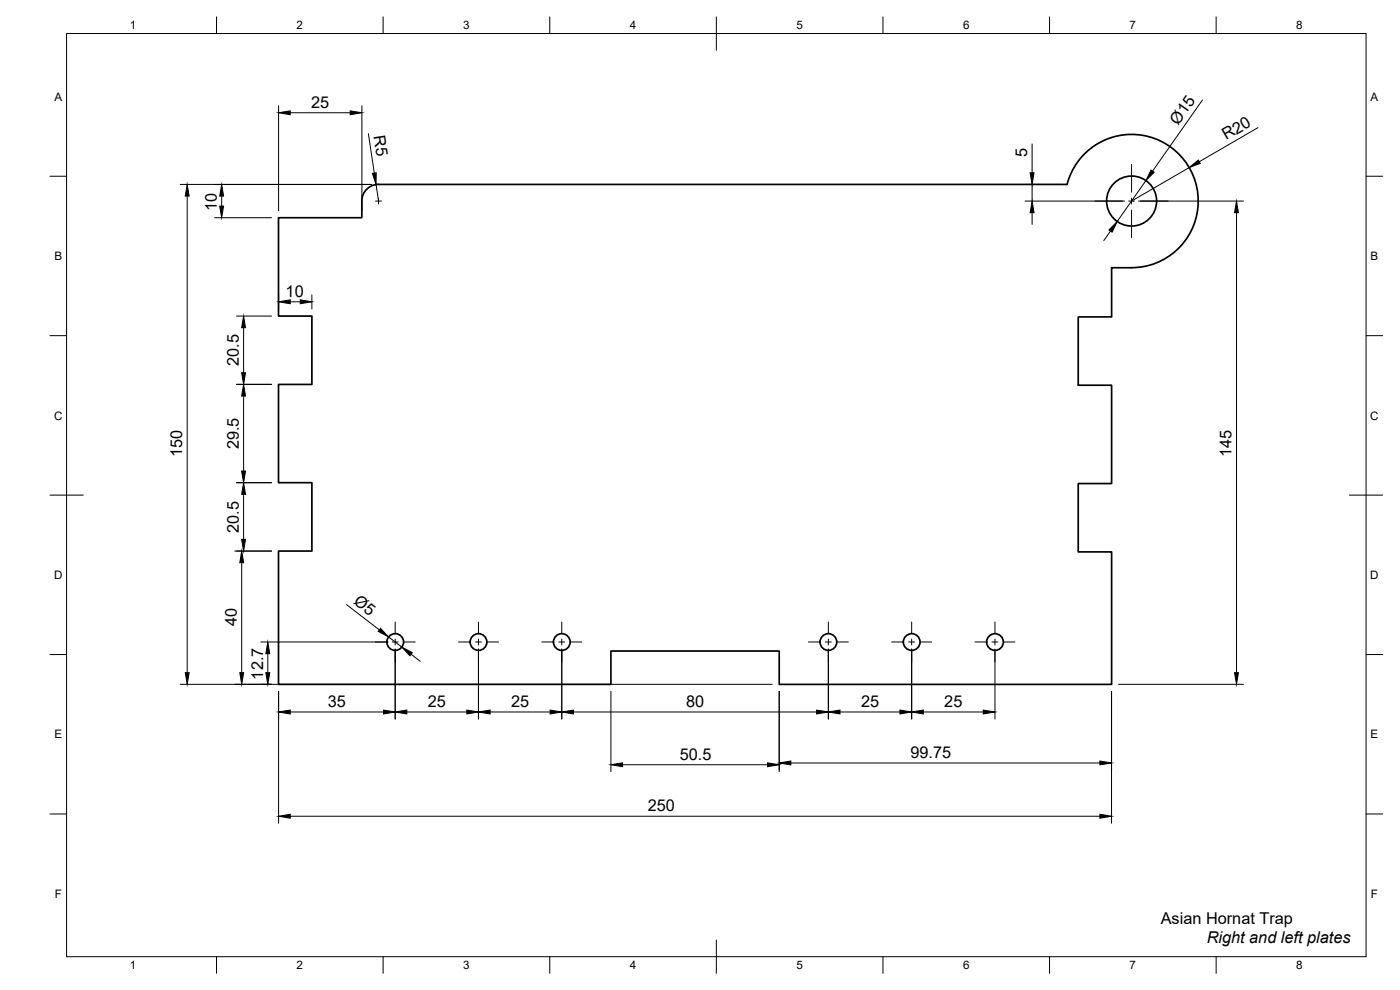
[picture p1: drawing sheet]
<svg xmlns="http://www.w3.org/2000/svg" width="420mm" height="297mm" viewBox="0 0 420 297" stroke-linecap="round" stroke-linejoin="round" font-family="sans-serif">
<!-- layer: Visible -->
<g fill="none" stroke="#000" stroke-width=".51">
<path d="M113.6 55.3h206.6M113.6 55.3a5 5 0 0 0-5 5v5h-25v29.5h10v20.5h-10v29.5h10v20.5h-10v40h99.7v-10h50.5v10h99.8v-39.7h-10v-20.5h10v-29.5h-10v-20.5h10v-14.8h6M320.3 55.3a20 20 0 0 1 22.7-14.7 20 20 0 0 1 16.5 21.4 20 20 0 0 1-19.9 18.3"/>
<circle cx="339.6" cy="60.3" r="7.5"/>
<circle cx="118.6" cy="192.6" r="2.51"/>
<circle cx="143.6" cy="192.6" r="2.51"/>
<circle cx="168.6" cy="192.6" r="2.51"/>
<circle cx="248.6" cy="192.6" r="2.51"/>
<circle cx="273.6" cy="192.6" r="2.51"/>
<circle cx="298.6" cy="192.6" r="2.51"/>
</g>
<!-- layer: BORDER -->
<g fill="none" stroke="#000" stroke-width=".3">
<path d="M20 10.1h390v276.9h-390zM65 5.1v5M115 5.1v5M165 5.1v5M215 5.1v10M265 5.1v5M315 5.1v5M365 5.1v5M15 52.9h5M410 52.9h5M15 100.7h5M410 100.7h5"/>
<path d="M15 148.6h10M405 148.6h10M15 196.4h5M410 196.4h5M15 244.2h5M410 244.2h5M65 287v5M115 287v5M165 287v5M215 282.1v9.9M265 287v5M315 287v5"/>
<path d="M365 287v5"/>
</g>
<!-- layer: FD_Dimensions -->
<g fill="none" stroke="#000" stroke-width=".3">
<path d="M83.6 31.7v31.5M87.1 33.8h18M108.6 31.7v31.5M360.9 30l-15 21.3M377.5 38.3l-17.6 10.2M54.1 55.3h57.4M56.2 58.8v143M66.5 58.8v3M110.6 40.1l1.7 11.8M112.9 55.4l.7 4.9M307.6 55.3h10.5M309.8 43.2v8.6"/>
<path d="M309.8 55.3v5M343.9 54.2l-8.6 12.3M356.9 50.3l-17.3 10M64.4 65.3h17.1M307.6 60.3h29.9M309.8 63.8v3.5M333.3 69.3l-2 2.9M341.7 60.3h31.5M371.1 63.8v138M71 94.8h10.5M73.1 98.3v13.5M83.6 88.4v4.3"/>
<path d="M87.1 90.6h3M93.6 88.4v4.3M71 115.3h10.5M73.1 118.8v22.5M71 144.8h10.5M73.1 148.3v13.5M70.4 165.3h11.1M72.5 168.8v33M78.3 192.6h38.2M80.4 196.1v5.7M104 181.4l9.8 7.6M116.6 191.1l4 3"/>
<path d="M118.6 194.7v21M123.4 196.3l2.7 2.1M143.6 194.7v21M168.6 194.7v21M248.6 194.7v21M273.6 194.7v21M298.6 194.7v21M54.1 205.3h177.7M83.6 207.4v39.6M87.1 213.6h28M122.1 213.6h18M147.1 213.6h18"/>
<path d="M172.1 213.6h73M183.3 207.4v24.1M233.8 207.4v24.1M252.1 213.6h18M277.1 213.6h18M333.6 207.4v39.6M335.7 205.3h37.5M186.8 229.5h43.5M237.3 228.9h92.8M87.1 244.9h243"/>
</g>
<g fill="#000" stroke="#000" stroke-width=".3">
<path d="M83.6 33.8l3.5-.5v1.1zM105.1 33.3l3.5 .5-3.5 .6zM56.2 55.3l.6 3.5h-1.2zM66.5 55.3l.6 3.5h-1.2zM111.8 52l1.1-.2v3.6zM309.2 51.8h1.1l-.5 3.5zM345.4 51l1 .7-2.5 2.5zM356.9 50.3l2.7-2.3 .6 1zM65.9 61.8h1.2l-.6 3.5zM309.8 60.3l.5 3.5h-1.1zM335.3 66.5l-1.5 3.2-1-.7zM371.1 60.3l.6 3.5h-1.2z"/>
<path d="M73.1 94.8l.6 3.5h-1.2zM83.6 90.6l3.5-.6v1.1zM90.1 90l3.5 .6-3.5 .5zM73.1 115.3l.6 3.5h-1.2zM72.5 111.8h1.2l-.6 3.5zM72.5 141.3h1.2l-.6 3.5zM73.1 144.8l.6 3.5h-1.2zM72.5 165.3l.6 3.5h-1.1zM72.5 161.8h1.2l-.6 3.5zM80.4 192.6l.6 3.5h-1.2zM114.2 188.5l2.4 2.6-3.1-1.7zM120.6 194.1l3.1 1.7-.7 1z"/>
<path d="M55.6 201.8h1.2l-.6 3.5zM72 201.8h1.1l-.6 3.5zM79.8 201.8h1.2l-.6 3.5zM83.6 213.6l3.5-.6v1.2zM115.1 213l3.5 .6-3.5 .6zM118.6 213.6l3.5-.6v1.2zM140.1 213l3.5 .6-3.5 .6zM143.6 213.6l3.5-.6v1.2zM165.1 213l3.5 .6-3.5 .6zM168.6 213.6l3.5-.6v1.2zM245.1 213l3.5 .6-3.5 .6zM248.6 213.6l3.5-.6v1.2z"/>
<path d="M270.1 213l3.5 .6-3.5 .6zM273.6 213.6l3.5-.6v1.2zM295.1 213l3.5 .6-3.5 .6zM370.5 201.8h1.2l-.6 3.5zM183.3 229.5l3.5-.6v1.1zM230.3 228.9l3.5 .6-3.5 .5zM233.8 228.9l3.5-.6v1.2zM330.1 228.3l3.5 .6-3.5 .6zM83.6 244.9l3.5-.6v1.2zM330.1 244.3l3.5 .6-3.5 .6z"/>
</g>
<!-- layer: Smart Centers -->
<g fill="none" stroke="#000" stroke-width=".3">
<path d="M113.6 59.4v1.8M339.6 49.3v8.4M339.6 59.4v1.8M112.7 60.3h1.8M328.6 60.3h8.3M338.7 60.3h1.8M339.6 63v8.3M342.3 60.3h8.3M112.6 192.6h3.3M117.7 192.6h1.8M118.6 186.6v3.4M118.6 191.7v1.8"/>
<path d="M118.6 195.3v3.3M121.3 192.6h3.3M137.6 192.6h3.3M142.7 192.6h1.8M143.6 186.6v3.4M143.6 191.7v1.8M143.6 195.3v3.3M146.3 192.6h3.3M162.6 192.6h3.3M167.7 192.6h1.8M168.6 186.6v3.4M168.6 191.7v1.8"/>
<path d="M168.6 195.3v3.3M171.3 192.6h3.3M242.6 192.6h3.3M247.7 192.6h1.8M248.6 186.6v3.4M248.6 191.7v1.8M248.6 195.3v3.3M251.3 192.6h3.3M267.6 192.6h3.3M272.7 192.6h1.8M273.6 186.6v3.4M273.6 191.7v1.8"/>
<path d="M273.6 195.3v3.3M276.3 192.6h3.3M292.6 192.6h3.3M297.7 192.6h1.8M298.6 186.6v3.4M298.6 191.7v1.8M298.6 195.3v3.3M301.3 192.6h3.3"/>
</g>
<g font-size="4.9">
<text x="93.4" y="32.4">25</text>
<text x="112.1" y="40.9" transform="rotate(81 112.1 40.9)">R5</text>
<text x="353.6" y="37.7" transform="rotate(-55 353.6 37.7)">Ø15</text>
<text x="308.3" y="47.1" transform="rotate(-90 308.3 47.1)">5</text>
<text x="368" y="42.1" transform="rotate(-30 368 42.1)">R20</text>
<text x="65.1" y="63.2" transform="rotate(-90 65.1 63.2)">10</text>
<text x="85.7" y="89.1">10</text>
<text x="71.6" y="109.8" transform="rotate(-90 71.6 109.8)">20.5</text>
<text x="54.7" y="137.3" transform="rotate(-90 54.7 137.3)">150</text>
<text x="71.6" y="134.8" transform="rotate(-90 71.6 134.8)">29.5</text>
<text x="369.6" y="137.1" transform="rotate(-90 369.6 137.1)">145</text>
<text x="71.6" y="159.8" transform="rotate(-90 71.6 159.8)">20.5</text>
<text x="105.9" y="180.9" transform="rotate(38 105.9 180.9)">Ø5</text>
<text x="71.1" y="188" transform="rotate(-90 71.1 188)">40</text>
<text x="79" y="203.9" transform="rotate(-90 79 203.9)">12.7</text>
<text x="98.4" y="212.2">35</text>
<text x="128.4" y="212.2">25</text>
<text x="153.4" y="212.2">25</text>
<text x="205.9" y="212.2">80</text>
<text x="258.4" y="212.2">25</text>
<text x="283.4" y="212.2">25</text>
<text x="204" y="228">50.5</text>
<text x="273.3" y="227.5">99.75</text>
<text x="194.4" y="243.4">250</text>
<text x="348.4" y="277.1">Asian Hornat Trap</text>
<text x="362.1" y="283">Right and left plates</text>
</g>
<g font-size="3.5">
<text x="39" y="8.8">1</text>
<text x="89" y="8.8">2</text>
<text x="139" y="8.8">3</text>
<text x="189" y="8.8">4</text>
<text x="239" y="8.8">5</text>
<text x="289" y="8.8">6</text>
<text x="339" y="8.8">7</text>
<text x="389" y="8.8">8</text>
<text x="16.3" y="30.2">A</text>
<text x="411.3" y="30.2">A</text>
<text x="16.3" y="78">B</text>
<text x="411.3" y="78">B</text>
<text x="16.2" y="125.9">C</text>
<text x="411.2" y="125.9">C</text>
<text x="16.2" y="173.7">D</text>
<text x="411.2" y="173.7">D</text>
<text x="16.3" y="221.6">E</text>
<text x="411.3" y="221.6">E</text>
<text x="16.4" y="269.4">F</text>
<text x="411.4" y="269.4">F</text>
<text x="39" y="290.8">1</text>
<text x="89" y="290.8">2</text>
<text x="139" y="290.8">3</text>
<text x="189" y="290.8">4</text>
<text x="239" y="290.8">5</text>
<text x="289" y="290.8">6</text>
<text x="339" y="290.8">7</text>
<text x="389" y="290.8">8</text>
</g>
</svg>
